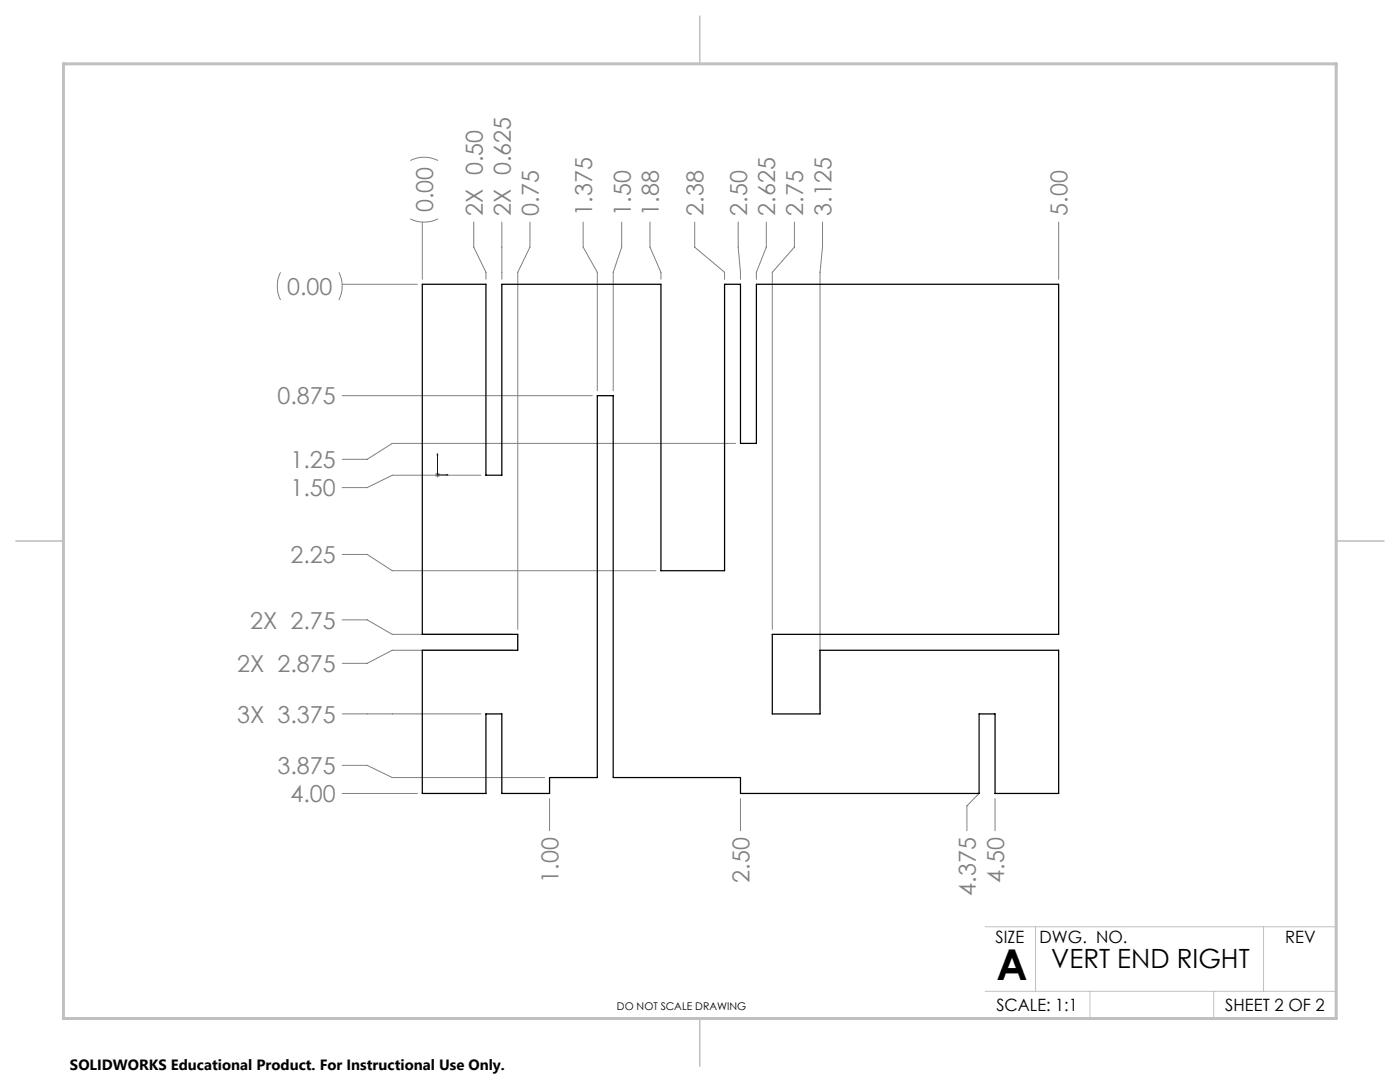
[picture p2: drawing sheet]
<svg xmlns="http://www.w3.org/2000/svg" width="279mm" height="216mm" viewBox="0 0 279 216" stroke-linecap="round" stroke-linejoin="round" font-family="sans-serif">
<g fill="none" stroke="#808080" stroke-width=".2">
<path d="M81.9 32a6.1 6.1 0 0 1 5.5 0M56 54.3a6.4 6.4 0 0 0 0 5.6M67.6 54.3a6.1 6.1 0 0 1 0 5.6M68.3 56.7h15M81.9 43.7a6.4 6.4 0 0 0 5.5 0M84.3 44.3v11.4M94.5 44.3v5l2.5 5v1.4M100.2 44.3v11.4M105.8 44.3v5l-2.5 5v71.3M116.4 44.3v5l2.8 5v23.7M124.1 44.3v5l-1.7 5v23.7M129.7 44.3v5l2.2 5v1.4"/>
<path d="M138.6 44.3v5l6 5v1.4M147.3 44.3v5l.5 5v1.4M152.9 44.3v5l-1.9 5v1.4M158.5 44.3v5l-4.4 5v71.3M164.1 44.3v5l-.4 5v87.2M211.3 44.3v11.4M68.3 79h49.9M86.8 94.8h1M87 94.4l.7 .7M87.3 94.3v1M87.7 94.4l-.7 .7M96 94.8h-17.7l-5 2.5h-5"/>
<path d="M146.8 88.5h-68.5l-5 3.2h-5M68.3 110.6h5l5 3.3h52.6M68.3 123.7h5l5 2.9h24M102.3 129.8h-24l-5 2.6h-5M68.3 142.5h27.7M68.3 158.3h15M68.3 152.7h5l5 2.5h30.4M109.7 159.3v6.5M147.8 159.3v6.5M195.4 158.3l-2.4 2.5v5M198.6 159.3v6.5"/>
</g>
<path d="M87.3 90.6v.2h-.1zM87.3 90.6v4.2h2.1M89.2 94.7l.2 .1h-.2z" fill="none" stroke="#00f" stroke-width=".2"/>
<path d="M266.7 153.3v49.9h-240M196.6 184.9h70.1M196.6 197.8h70.1M206.7 184.9v12.9M217.5 197.8v5.4M242.2 197.8v5.4M252.2 184.9v12.9" fill="none" stroke="#c0c0c0" stroke-width=".2"/>
<path d="M139.7 3.2v9.5M3.1 107.9h9.6M266.7 107.9h9.5M139.7 203.2v9.6" fill="none" stroke="#c0c0c0" stroke-width=".3"/>
<path d="M12.7 12.7h254v190.5h-254z" fill="none" stroke="#c0c0c0" stroke-width=".6"/>
<path d="M89.2 94.7l.2 .1h-.2zM87.3 90.6v.2h-.1z" fill="#00f"/>
<path d="M84.3 56.7h12.7v38.1h3.2v-38.1h31.7v57.2h12.7v-57.2h3.2v31.8h3.2v-31.8h60.3v69.9h-57.2v15.9h9.6v-12.7h47.6v28.5h-12.7v-15.8h-3.2v15.8h-47.6v-3.1h-25.4v-76.2h-3.2v76.2h-9.5v3.1h-9.5v-15.8h-3.2v15.8h-12.7v-28.5h19v-3.2h-19z" fill="none" stroke="#000" stroke-width=".25"/>
<text font-size="8.5" x="198.9" y="195.5">A</text>
<text font-size="5.3" x="209.8" y="193.2">VERT END RIGHT</text>
<g font-size="4.7" fill="#808080">
<text x="86.4" y="42.4" transform="rotate(-90 86.4 42.4)">0.00</text>
<text x="96.3" y="43" transform="rotate(-90 96.3 43)">2X 0.50</text>
<text x="101.9" y="43" transform="rotate(-90 101.9 43)">2X 0.625</text>
<text x="107.6" y="43" transform="rotate(-90 107.6 43)">0.75</text>
<text x="118.2" y="43" transform="rotate(-90 118.2 43)">1.375</text>
<text x="125.9" y="43" transform="rotate(-90 125.9 43)">1.50</text>
<text x="131.5" y="43" transform="rotate(-90 131.5 43)">1.88</text>
<text x="140.4" y="43" transform="rotate(-90 140.4 43)">2.38</text>
<text x="149.1" y="43" transform="rotate(-90 149.1 43)">2.50</text>
<text x="154.7" y="43" transform="rotate(-90 154.7 43)">2.625</text>
<text x="160.3" y="43" transform="rotate(-90 160.3 43)">2.75</text>
<text x="165.9" y="43" transform="rotate(-90 165.9 43)">3.125</text>
<text x="213.1" y="43" transform="rotate(-90 213.1 43)">5.00</text>
<text x="57.3" y="58.8">0.00</text>
<text x="55.4" y="80.7">0.875</text>
<text x="58" y="93.4">1.25</text>
<text x="58" y="99">1.50</text>
<text x="58" y="112.4">2.25</text>
<text x="49.9" y="125.4">2X 2.75</text>
<text x="47.4" y="134.1">2X 2.875</text>
<text x="47.4" y="144.2">3X 3.375</text>
<text x="55.4" y="154.5">3.875</text>
<text x="58" y="160.1">4.00</text>
<text x="111.5" y="176.1" transform="rotate(-90 111.5 176.1)">1.00</text>
<text x="149.6" y="176.1" transform="rotate(-90 149.6 176.1)">2.50</text>
<text x="194.8" y="178.7" transform="rotate(-90 194.8 178.7)">4.375</text>
<text x="200.4" y="176.1" transform="rotate(-90 200.4 176.1)">4.50</text>
</g>
<g font-size="3.4">
<text x="198.7" y="188.1">SIZE</text>
<text x="207.5" y="188.1">DWG. NO.</text>
<text x="256.5" y="188.2">REV</text>
<text x="198.8" y="201.7">SCALE: 1:1</text>
<text x="244.5" y="201.7">SHEET 2 OF 2</text>
</g>
<text font-size="3" x="14" y="213.5">SOLIDWORKS Educational Product. For Instructional Use Only.</text>
<text font-size="2.1" x="123.1" y="201.6">DO NOT SCALE DRAWING</text>
</svg>
